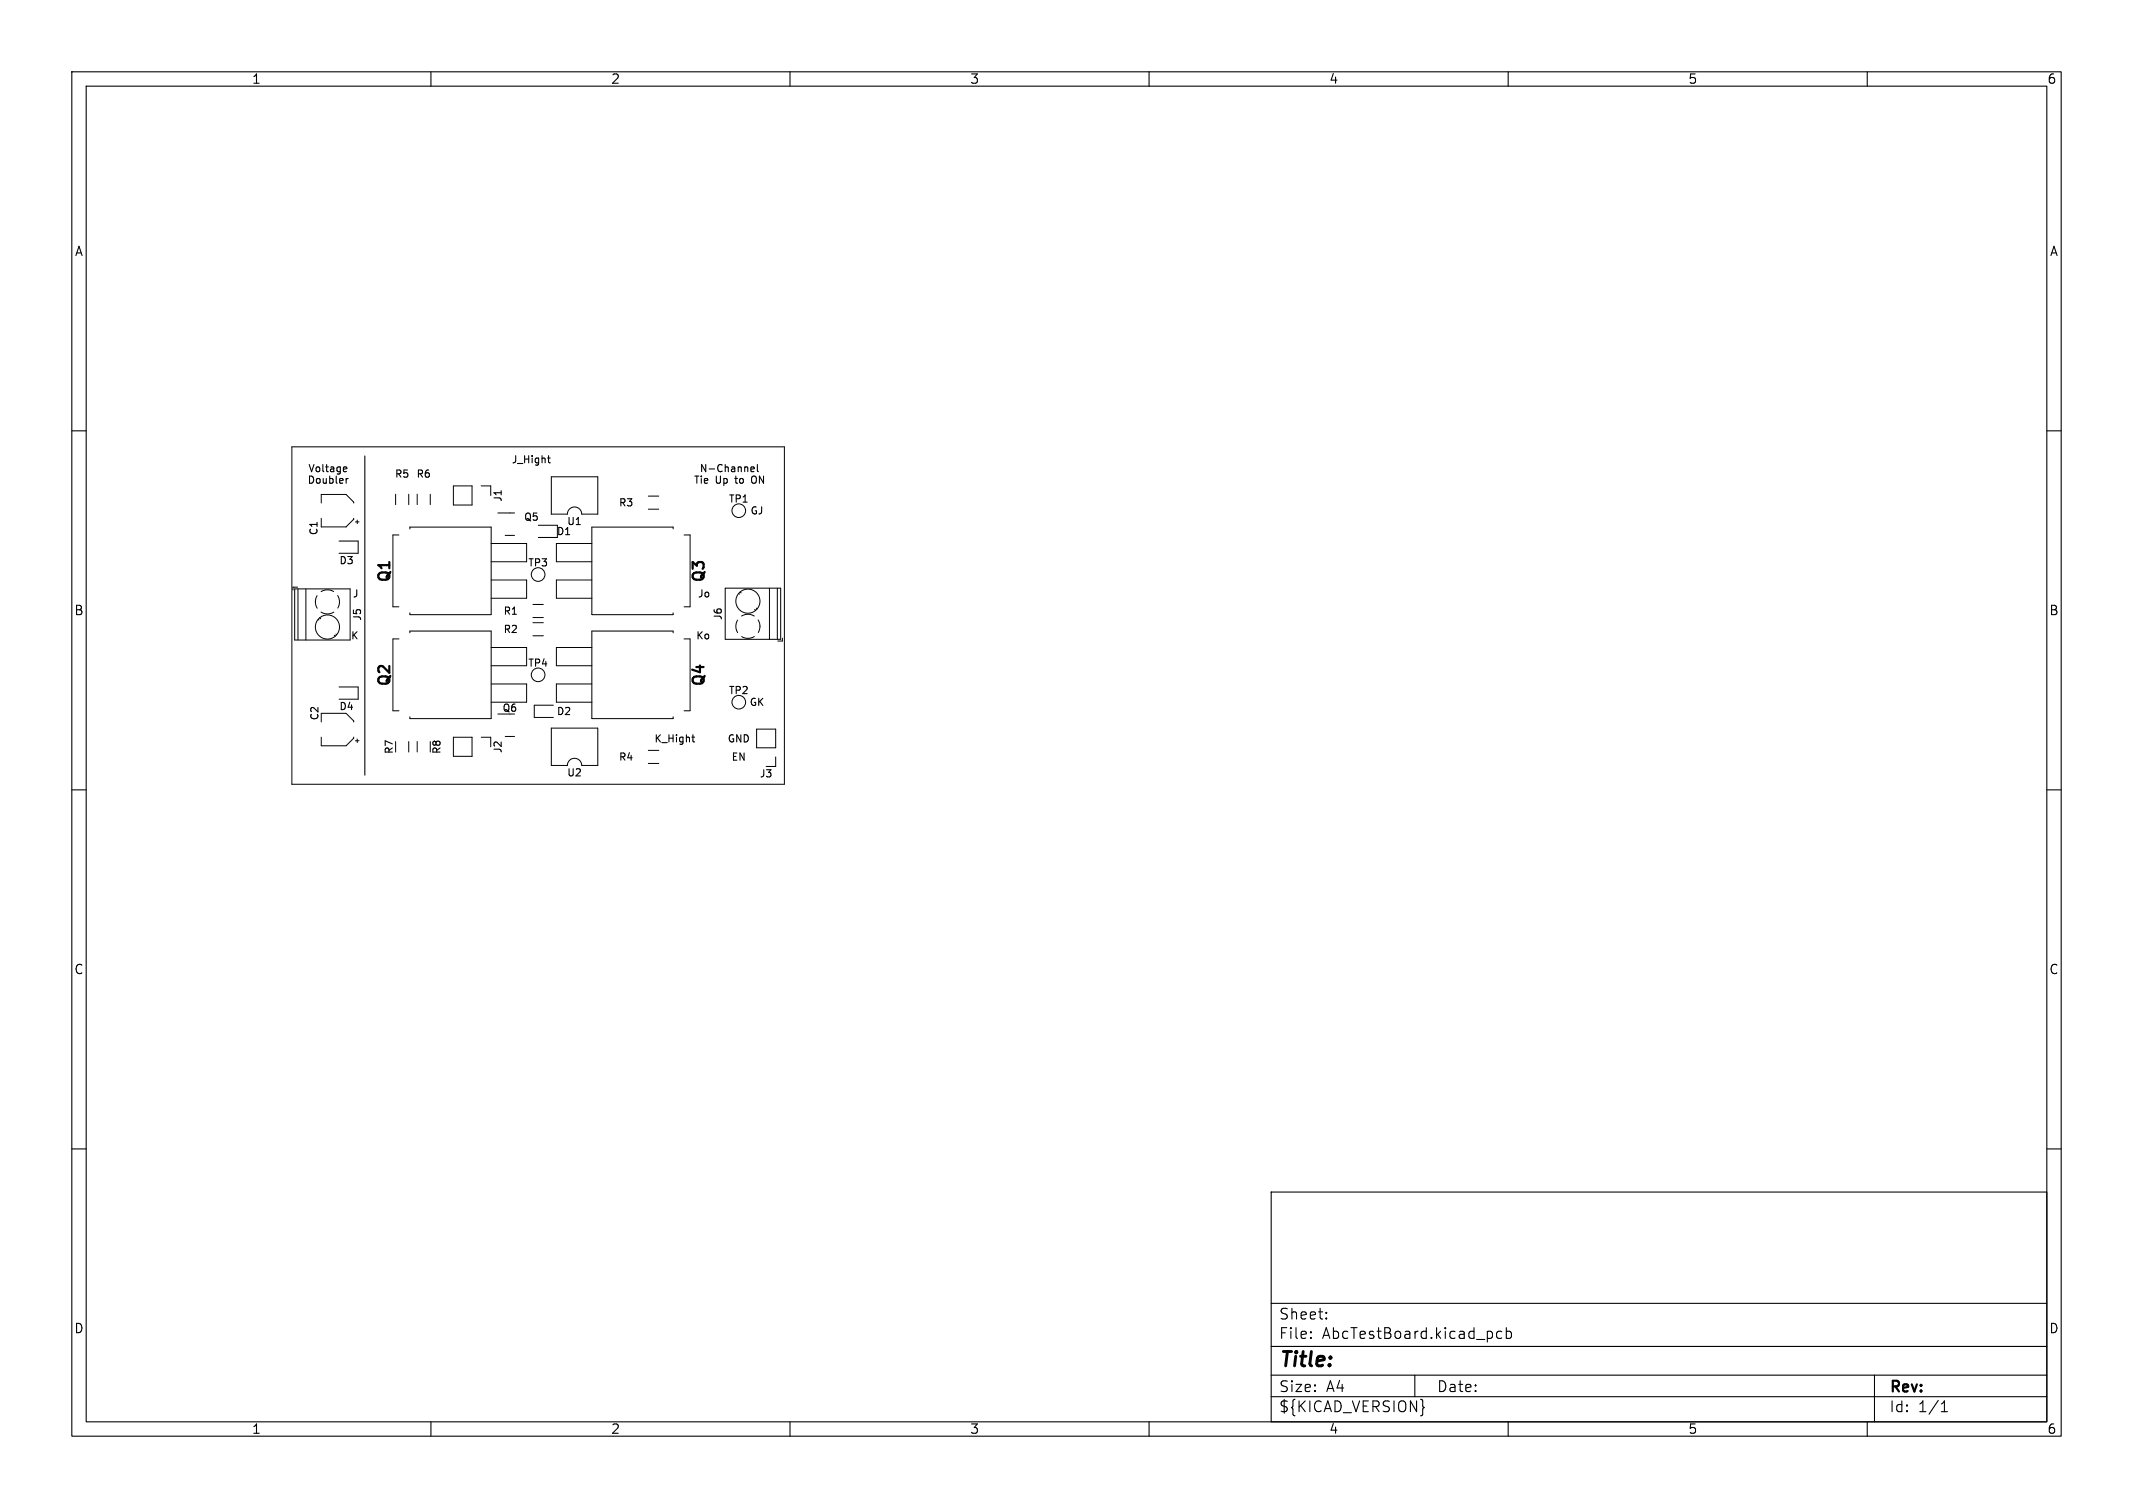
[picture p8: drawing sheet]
<svg xmlns="http://www.w3.org/2000/svg" width="297mm" height="210mm" viewBox="0 0 297 210" stroke-linecap="round" stroke-linejoin="round" font-family="sans-serif">
<g fill="none" stroke="#000" stroke-width=".15">
<path d="M10 10h277v190h-277zM12 12h273v186h-273zM60 10v2M110 10v2M160 10v2M210 10v2M260 10v2M10 60h2M285 60h2M48 65l.2 .1 .1 .2-.5 .1M48.2 66.6v.7M48.2 65.6l-.2 .1"/>
<path d="M48.5 66.6l-.3 .2M50.8 63.5v44.5M76.2 63.8h.4M76.4 63.5v.8l.2 .2M104.6 65.4l.4-.1v-.2l-.3-.1-.1 .2v.4h.4M105.5 64.7v.8l.1 .2M10 110h2M96.3 102.7h.4M96.5 102.3v.9l.2 .1M285 110h2M10 160h2M285 160h2"/>
<path d="M177 166h108v32h-108zM60 198v2M110 198v2M160 198v2M177 194.5h108M177 191.5h108M177 187.5h108M177 181.5h108M182.5 186.3h.1l-.1 .1M182.5 186.3v.1M182.5 185.5v.1M182.5 185.5h.1l-.1 .1"/>
<path d="M184.7 183.6v.1M184.7 183.6h-.1l.1 .1M184.7 182.8v.1M184.7 182.8h-.1l.1 .1M197 191.5v3M198.1 195.8l.2 .2-.2 .2M209.1 185.5l-.4-.1-.3 .3v.4l.1 .2 .2 .1 .4-.1M209.7 185.5l.5-.1 .3 .3v.4l-.2 .2-.1 .1-.5-.1M209.7 184.9v1.5M210 198v2M260 198v2M261 191.5v6.5"/>
<path d="M270.3 196.6h.9M270.3 195.5l.4-.4v1.5"/>
</g>
<g fill="none" stroke="#000" stroke-width=".14">
<path d="M40.6 62.2h68.6v47h-68.6zM44.7 70.1v-1.2h3.5l1.1 1v.2M44.7 72.2v1.2h3.5l1.1-1.1v-.1M47.2 75.4h2.7v1.6h-2.7M49.5 72.7h.5M49.7 72.4v.5M55.1 68.8v1.5M55.5 74.5h-.8v10h.8M56.9 68.8v1.5M57.1 73.7v-.3h11.3v12.2h-11.3v-.3M58.1 68.8v1.5M59.9 68.8v1.5"/>
<path d="M63.1 67.7h2.6v2.6h-2.6zM67 67.7h1.3v1.3M68.4 75.7h4.9v2.5h-4.9M69.3 71.4h2.4M70.4 74.6h1.3M75 73.1h2.6v1.7h-2.6M76.8 66.4h6.4v5.2h-2.2a1 1 0 0 0-1-1 1 1 0 0 0-1 1h-2.2zM82.4 75.7h-4.9v2.5h4.9M90.3 69.1h1.4M90.3 70.9h1.4M93.7 73.7v-.3h-11.3v12.2h11.3v-.3M95.2 74.5h.9v10h-.9"/>
<path d="M41 82h7.8v7.1h-7.8zM41.4 81.8h-.6v.4M41.5 82v7.1M42.6 82v7.1M43.9 83.8l.3 .9M44.2 83l-.3 .8M44.3 86.3h.1M44.5 86l.2 .2M44.7 85.2a1.68 1.68 0 0 0 1.8 0M44.7 99.3h3.5l1.1 1.1v.1M46.5 82.4l-.5-.2-.6-.1-.7 .3M46.5 88.5l.2 .1"/>
<path d="M46.8 88.3l.1 .1M47 82.9l.3 .8-.1 .5-.2 .5M47.2 95.7h2.7v1.7h-2.7M55.5 89h-.8v10h.8M57.1 88.1v-.2h11.3v12.2h-11.3v-.3M68.4 80.8h4.9v2.5h-4.9M68.4 90.2h4.9v2.5h-4.9M68.4 95.3h4.9v2.5h-4.9M69.3 99.4h1.7M74.2 84.2h1.5M74.2 86h1.5M74.2 88.5h1.5"/>
<path d="M74.2 86.7h1.5M77 98.2h-2.6v1.7h2.6M82.4 80.8h-4.9v2.5h4.9M82.4 90.2h-4.9v2.5h4.9M82.4 95.3h-4.9v2.5h4.9M93.7 88.1v-.2h-11.3v12.2h11.3v-.3M95.2 89h.9v10h-.9M101 81.9h7.7v7.1h-7.7zM102.7 86.4l-.2 .4v.6l.2 .7M102.9 82.7h.1M103.1 82.4l.1 .2M103.2 85.8a1.68 1.68 0 0 1 1.8 0"/>
<path d="M105 88.6l-.5 .3h-.5l-.7-.2M105.1 84.9l.1 .1M105.3 84.7l.1 .1M105.6 86.3l.2 .9M105.8 87.2l-.2 .9M107.1 81.9v7.1M108.2 81.9v7.1M108.9 88.9v.4h-.6M44.7 102.7v1.2h3.5l1.1-1.1v-.1M49.5 103.2h.5M49.7 102.9v.5M56.9 103.3v1.4"/>
<path d="M58.1 103.3v1.4M59.9 103.3v1.4M63.1 102.7h2.6v2.6h-2.6zM67 102.7h1.3v1.3M70.4 102.6h1.3M76.8 101.4h6.4v5.2h-2.2a1 1 0 0 0-1-1 1 1 0 0 0-1 1h-2.2zM90.3 104.5h1.4M90.3 106.3h1.4M105.4 101.5h2.6v2.6h-2.6zM108 105.4v1.3h-1.3"/>
<circle cx="102.9" cy="71.1" r=".95"/>
<circle cx="45.6" cy="87.3" r="1.68"/>
<circle cx="74.9" cy="94" r=".95"/>
<circle cx="74.9" cy="80" r=".95"/>
<circle cx="102.9" cy="97.8" r=".95"/>
<circle cx="104.1" cy="83.7" r="1.68"/>
</g>
<g fill="#fff" stroke="#fff" stroke-width=".14">
<circle cx="45.7" cy="96.5" r=".2"/>
<circle cx="46" cy="105" r=".2"/>
<circle cx="47" cy="77.5" r=".2"/>
<circle cx="78.7" cy="78.7" r=".2"/>
<circle cx="102.9" cy="76.2" r=".2"/>
<circle cx="72.4" cy="80" r=".2"/>
<circle cx="72.4" cy="94" r=".2"/>
<circle cx="100.3" cy="97.8" r=".2"/>
<circle cx="78.7" cy="94" r=".2"/>
<circle cx="54" cy="101" r=".2"/>
<circle cx="68" cy="102" r=".2"/>
<circle cx="94" cy="66" r=".2"/>
<circle cx="90" cy="108" r=".2"/>
<circle cx="88" cy="67" r=".2"/>
<circle cx="90" cy="102" r=".2"/>
<circle cx="67" cy="104" r=".5"/>
<circle cx="64.5" cy="104" r=".5"/>
<circle cx="45.6" cy="83.8" r=".6"/>
<circle cx="45.6" cy="87.3" r=".6"/>
<circle cx="67" cy="69" r=".5"/>
<circle cx="64.5" cy="69" r=".5"/>
<circle cx="104.1" cy="87.2" r=".6"/>
<circle cx="104.1" cy="83.7" r=".6"/>
<circle cx="106.7" cy="105.4" r=".5"/>
<circle cx="106.7" cy="102.9" r=".5"/>
</g>
<text font-size="2.8" x="178" y="190.8">Title:</text>
<g font-size="2.1">
<text x="54.7" y="81.3" transform="rotate(-90 54.7 81.3)">Q1</text>
<text x="98.4" y="81.3" transform="rotate(-90 98.4 81.3)">Q3</text>
<text x="54.7" y="95.7" transform="rotate(-90 54.7 95.7)">Q2</text>
<text x="98.4" y="95.7" transform="rotate(-90 98.4 95.7)">Q4</text>
<text x="178" y="183.9">Sheet:</text>
<text x="178" y="186.6">File:</text>
<text x="184" y="186.6">AbcTestBoard.kicad_pcb</text>
<text x="178" y="196.8">${KICAD_VERSION}</text>
<text x="178" y="194">Size:</text>
<text x="184.6" y="194">A4</text>
<text x="200" y="194">Date:</text>
<text x="263" y="194.2">Rev:</text>
<text x="263" y="196.8">Id:</text>
<text x="267" y="196.8">1/1</text>
</g>
<g font-size="1.8">
<text x="35" y="11.8">1</text>
<text x="85" y="11.8">2</text>
<text x="135" y="11.8">3</text>
<text x="185" y="11.8">4</text>
<text x="235" y="11.8">5</text>
<text x="285" y="11.8">6</text>
<text x="10.4" y="35.8">A</text>
<text x="285.4" y="35.8">A</text>
<text x="10.3" y="85.8">B</text>
<text x="285.3" y="85.8">B</text>
<text x="10.3" y="135.8">C</text>
<text x="285.3" y="135.8">C</text>
<text x="10.3" y="185.8">D</text>
<text x="285.3" y="185.8">D</text>
<text x="35" y="199.8">1</text>
<text x="85" y="199.8">2</text>
<text x="135" y="199.8">3</text>
<text x="185" y="199.8">4</text>
<text x="235" y="199.8">5</text>
<text x="285" y="199.8">6</text>
</g>
<g font-size="1.4">
<text x="42.9" y="65.9">Voltage</text>
<text x="71.2" y="64.7">J_Hight</text>
<text x="97.4" y="65.9">N-Channel</text>
<text x="42.8" y="67.5">Doubler</text>
<text x="54.9" y="66.7">R5</text>
<text x="57.9" y="66.7">R6</text>
<text x="70" y="69.9" transform="rotate(-90 70 69.9)">J1</text>
<text x="86.1" y="70.7">R3</text>
<text x="96.6" y="67.5">Tie</text>
<text x="99.6" y="67.5">Up</text>
<text x="101.4" y="70.2">TP1</text>
<text x="102.5" y="67.5">to</text>
<text x="104.4" y="71.8">GJ</text>
<text x="104.9" y="67.5">ON</text>
<text x="44.4" y="74.6" transform="rotate(-90 44.4 74.6)">C1</text>
<text x="72.9" y="72.7">Q5</text>
<text x="77.5" y="74.7">D1</text>
<text x="78.9" y="73.3">U1</text>
<text x="47.2" y="78.7">D3</text>
<text x="49.1" y="83.4">J</text>
<text x="73.5" y="79">TP3</text>
<text x="97.1" y="83.4">Jo</text>
<text x="48.8" y="89.2">K</text>
<text x="50.4" y="86.5" transform="rotate(-90 50.4 86.5)">J5</text>
<text x="70.1" y="85.8">R1</text>
<text x="70.1" y="88.3">R2</text>
<text x="96.9" y="89.2">Ko</text>
<text x="100.7" y="86.4" transform="rotate(-90 100.7 86.4)">J6</text>
<text x="73.5" y="93">TP4</text>
<text x="44.5" y="100.4" transform="rotate(-90 44.5 100.4)">C2</text>
<text x="47.2" y="99.1">D4</text>
<text x="69.9" y="99.3">Q6</text>
<text x="77.5" y="99.7">D2</text>
<text x="101.4" y="96.8">TP2</text>
<text x="104.3" y="98.5">GK</text>
<text x="54.9" y="105.1" transform="rotate(-90 54.9 105.1)">R7</text>
<text x="61.5" y="105.1" transform="rotate(-90 61.5 105.1)">R8</text>
<text x="70" y="104.9" transform="rotate(-90 70 104.9)">J2</text>
<text x="86.1" y="106.1">R4</text>
<text x="91.1" y="103.6">K_Hight</text>
<text x="101.3" y="103.6">GND</text>
<text x="101.8" y="106.1">EN</text>
<text x="78.9" y="108.3">U2</text>
<text x="105.7" y="108.4">J3</text>
</g>
</svg>
